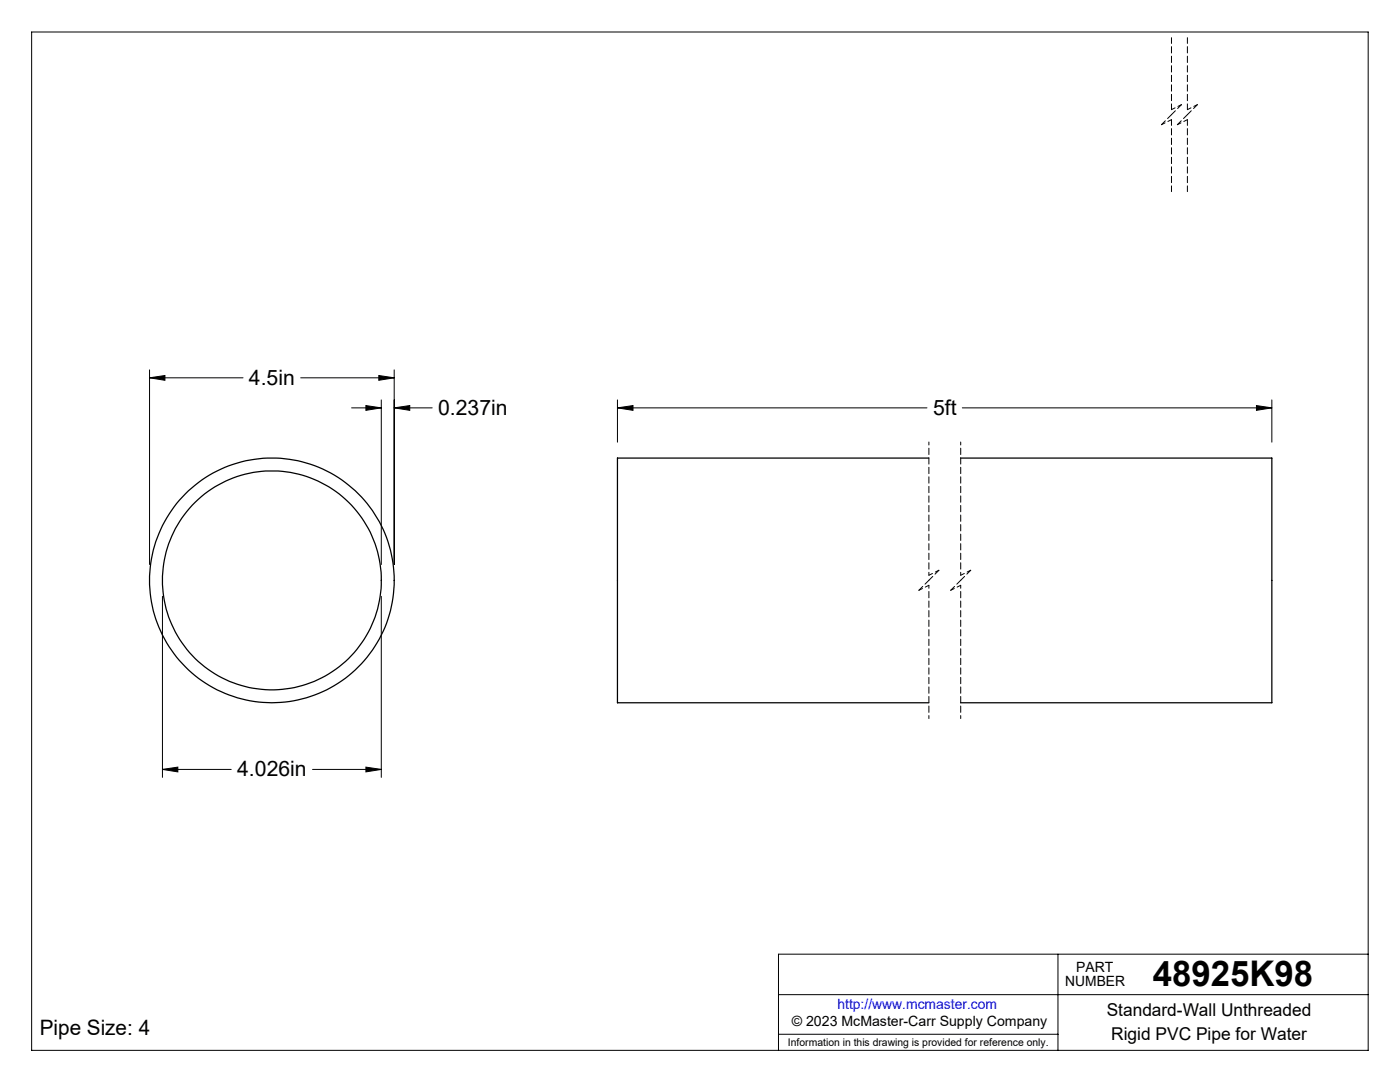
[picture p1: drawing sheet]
<svg xmlns="http://www.w3.org/2000/svg" width="279mm" height="216mm" viewBox="0 0 279 216" stroke-linecap="round" stroke-linejoin="round" font-family="sans-serif">
<g fill="none" stroke="#000" stroke-width=".2">
<path d="M6.3 6.4h266.7v203.2h-266.7zM29.8 75.4l3.1-.5v1zM29.8 73.8v38.8M29.8 75.4h18.7M60 75.4h18.7M75.6 74.9l3.1 .5-3.1 .5zM76.1 79.8v32.8M78.7 73.8v38.8M123.2 79.8v8.4M253.8 79.8v8.4M70.2 81.4h5.9M73 80.9l3.1 .5-3.1 .5z"/>
<path d="M78.7 81.4l3.1-.5v1zM78.7 81.4h7.6M123.2 81.4l3.1-.5v1zM123.2 81.4h61.8M192.1 81.4h61.7M250.8 80.9l3 .5-3 .5zM32.4 119v36.1M76.1 119v36.1M32.4 153.5l3.1-.4v.9zM32.4 153.5h13.7M62.4 153.5h13.7M73 153.1l3.1 .4-3.1 .5z"/>
<path d="M155.4 198.5h117.6M211.1 190.4v19.2M273 190.4h-117.6v19.2M155.4 206.4h55.7"/>
</g>
<path d="M185.4 88.2v26.6M191.7 88.2v26.6M185.4 116.8v26.6M191.7 116.8v26.6" fill="none" stroke="#000" stroke-width=".2" stroke-dasharray="1.3 .6" stroke-dashoffset=".7"/>
<path d="M231.8 24.9l2-1M233.8 21.9l2-1M235 24.9l2-1M237 21.9l2-1M183.4 117.8l2-1M185.4 114.8l2-1M189.7 117.8l2-1M191.7 114.8l2-1" fill="none" stroke="#000" stroke-width=".2" stroke-dasharray="1.3 .6" stroke-dashoffset=".5"/>
<path d="M233.8 22.9l-2 2M235.8 20.9l-2 2M237 22.9l-2 2M239 20.9l-2 2M185.4 115.8l-2 2M187.4 113.8l-2 2M191.7 115.8l-2 2M193.7 113.8l-2 2" fill="none" stroke="#000" stroke-width=".2" stroke-dasharray="1.3 .6" stroke-dashoffset=".2"/>
<path d="M233.8 7.5v14.4M237 7.5v14.4M233.8 23.9v14.3M237 23.9v14.3" fill="none" stroke="#000" stroke-width=".2" stroke-dasharray="1.3 .6" stroke-dashoffset=".1"/>
<path d="M29.8 75.4l3.1-.5v1zM75.6 74.9l3.1 .5-3.1 .5zM73 80.9l3.1 .5-3.1 .5zM78.7 81.4l3.1-.5v1zM32.4 153.5l3.1-.4v.9zM73 153.1l3.1 .4-3.1 .5zM250.8 80.9l3 .5-3 .5zM123.2 81.4l3.1-.5v1z" fill="#000"/>
<g fill="none" stroke="#000" stroke-width=".25">
<path d="M185.3 91.4h-62.1v48.8h62.1M191.7 91.4h62.1v48.8h-62.1"/>
<circle cx="54.3" cy="115.8" r="24.4"/>
<circle cx="54.3" cy="115.8" r="21.8"/>
</g>
<text font-size="7.1" x="230.1" y="196.8">48925K98</text>
<g font-size="4.2">
<text x="49.7" y="76.8">4.5in</text>
<text x="87.4" y="82.8">0.237in</text>
<text x="186.2" y="82.8">5ft</text>
<text x="47.3" y="154.9">4.026in</text>
<text x="7.9" y="206.5">Pipe Size: 4</text>
</g>
<g font-size="3.5">
<text x="220.9" y="202.8">Standard-Wall Unthreaded</text>
<text x="221.8" y="207.5">Rigid PVC Pipe for Water</text>
</g>
<g font-size="2.8">
<text x="212.6" y="196.8">NUMBER</text>
<text x="214.8" y="194">PART</text>
<text x="158" y="204.8">© 2023 McMaster-Carr Supply Company</text>
</g>
<text font-size="2.8" fill="#00f" x="167.1" y="201.4">http://www.mcmaster.com</text>
<text font-size="2.1" x="157.3" y="208.6">Information in this drawing is provided for reference only.</text>
</svg>
